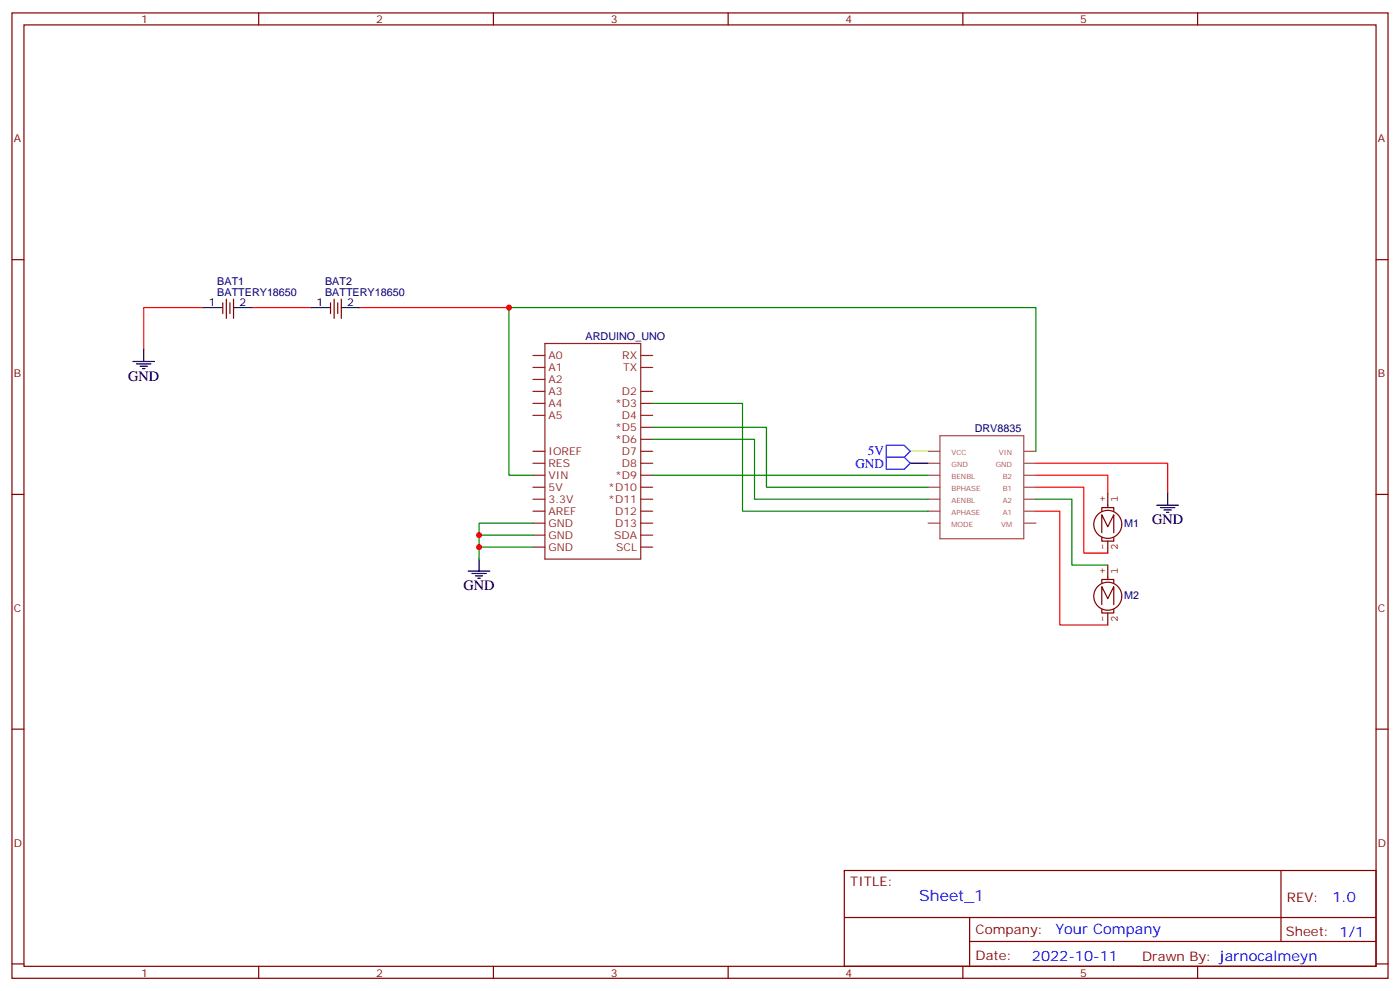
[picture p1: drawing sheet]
<svg xmlns="http://www.w3.org/2000/svg" width="412mm" height="292mm" viewBox="0 0 412 292" stroke-linecap="round" stroke-linejoin="round" font-family="sans-serif">
<g fill="none" stroke="#870000" stroke-width=".35">
<path d="M3.5 3.8h405.4v284.3h-405.4zM7.1 7.3h398.2v277.3h-398.2zM76.2 3.8v3.5M145.3 3.8v3.5M214.5 3.8v3.5M283.6 3.8v3.5M352.8 3.8v3.5M3.5 76.5h3.6M405.3 76.5h3.6M65.6 89.2v3.2M66.7 88.1v5.7M67.7 89.2v3.2"/>
<path d="M68.8 88.1v5.7M97.4 89.2v3.2M98.4 88.1v5.7M99.5 89.2v3.2M100.5 88.1v5.7M3.5 145.6h3.6M405.3 145.6h3.6M3.5 214.8h3.6M405.3 214.8h3.6M248.7 256.4h156.6v28.2h-156.6zM377.3 256.4v20.9M248.7 270.2h156.5"/>
<path d="M285.6 277.3h119.6M285.6 270.2v14.2M3.5 283.9h3.6M76.2 284.6v3.5M145.3 284.6v3.5M214.5 284.6v3.5M283.6 284.6v3.5M352.8 284.6v3.5M405.3 283.9h3.6"/>
</g>
<g fill="none" stroke="#8c2424" stroke-width=".35">
<path d="M157 104.7h3.5M157 108.2h3.5M157 115.3h3.5M157 118.8h3.5M157 111.8h3.5M160.5 101.2h28.2v63.5h-28.2zM188.7 104.7h3.6M188.7 108.2h3.6M188.7 115.3h3.6M188.7 118.8h3.6M157 122.3h3.5M157 132.9h3.5"/>
<path d="M157 136.5h3.5M157 140h3.5M188.7 122.3h3.6M188.7 125.9h3.6M188.7 129.4h3.6M188.7 132.9h3.6M188.7 136.5h3.6M188.7 140h3.6M157 143.5h3.5M157 147h3.5M157 150.6h3.5M157 154.1h3.5"/>
<path d="M157 157.6h3.5M188.7 143.5h3.6M188.7 147h3.6M188.7 150.6h3.6M188.7 154.1h3.6M188.7 157.6h3.6M157 161.1h3.5M188.7 161.1h3.6"/>
</g>
<path d="M268.1 132.9h5.3" fill="none" stroke="#cf0" stroke-width=".35"/>
<g fill="none" stroke="#000" stroke-width=".35">
<path d="M60 90.6h5.3M68.8 90.6h5.3M91.7 90.6h5.3M100.5 90.6h5.3M39.2 106.5h6.3M40.2 107.2h4.2M41.3 107.9h2.1M42 108.6h.7M42.3 102.9v3.6M268.1 136.5h5.3M340.8 148.8h6.3M341.8 149.5h4.3"/>
<path d="M342.9 150.2h2.1M343.6 150.9h.7M344 145.3v3.5M137.9 168.2h6.4M139 168.9h4.2M140.1 169.6h2.1M140.8 170.3h.7M141.1 164.7v3.5"/>
</g>
<path d="M261.1 134.7h5.2l1.8 1.8-1.8 1.7h-5.2zM261.1 131.2h5.2l1.8 1.7-1.8 1.8h-5.2z" fill="none" stroke="#00f" stroke-width=".35"/>
<path d="M60 90.6h-17.7v12.3M74.1 90.6h17.6M105.8 90.6h44.1M305.2 140h21.1v5.3M305.2 136.5h38.8v8.8M305.2 150.6h7v33.5h14.1M305.2 143.5h14.1v19.4h7" fill="none" stroke="#f00" stroke-width=".35"/>
<path d="M324.6 158.3v1.1h3.5v-1.1M324.6 150.6v-1.1h3.5v1.1M324.6 156.9v-5.3l1.7 3.6 1.8-3.6v5.3M326.3 145.3v4.2M326.3 159.4v3.5M330.4 154.4a4.1 4.1 0 0 0-5.9-3.7 4.1 4.1 0 0 0-.8 7 4.1 4.1 0 0 0 6.6-2.3l.1-.8M324.6 179.5v1.1h3.5v-1.1M324.6 171.7v-1h3.5v1M324.6 178.1v-5.3l1.7 3.5 1.8-3.5v5.3M326.3 166.4v4.3M330.4 175.6a4.1 4.1 0 0 0-5.9-3.7 4.1 4.1 0 0 0-.8 6.9 4.1 4.1 0 0 0 6.6-2.2l.1-.8M326.3 180.6v3.5" fill="none" stroke="#850000" stroke-width=".35"/>
<g fill="none" stroke="#a64a4a" stroke-width=".35">
<path d="M273.4 136.5h3.5M273.4 140h3.5M273.4 132.9h3.5M276.9 128.3h24.7v30.4h-24.7zM301.7 136.5h3.5M301.7 140h3.5M301.7 132.9h3.5M273.4 143.5h3.5M273.4 154.1h3.5M273.4 147h3.5M273.4 150.6h3.5M301.7 143.5h3.5"/>
<path d="M301.7 154.1h3.5M301.7 147h3.5M301.7 150.6h3.5"/>
</g>
<path d="M192.3 118.8h26.4v31.8h54.7M192.3 125.9h33.5v17.6h47.6M192.3 129.4h29.9v17.6h51.2M192.3 140h81.1M305.2 132.9v-42.3h-155.3v49.4h7.1M157 157.6h-15.9v3.5M157 154.1h-15.9v3.5M305.2 147h10.5v19.4h10.6M157 161.1h-15.9v3.6" fill="none" stroke="#008700" stroke-width=".35"/>
<g fill="#c00">
<circle cx="149.9" cy="90.6" r=".88"/>
<circle cx="141.1" cy="161.1" r=".88"/>
<circle cx="141.1" cy="157.6" r=".88"/>
</g>
<text font-size="4.6" fill="#00f" x="270.8" y="265.4">Sheet_1</text>
<g font-size="4.2">
<text x="37.7" y="112.1">GND</text>
<text x="339.4" y="154.4">GND</text>
<text x="136.5" y="173.8">GND</text>
</g>
<g font-size="4.2" fill="#00f">
<text x="392.5" y="265.7">1.0</text>
<text x="310.9" y="275.2">Your Company</text>
<text x="304" y="283">2022-10-11</text>
</g>
<g font-size="3.9" fill="#00f">
<text x="252" y="137.7">GND</text>
<text x="255.6" y="134.1">5V</text>
</g>
<g font-size="3.9" fill="#800">
<text x="250.5" y="261">TITLE:</text>
<text x="379.1" y="265.7">REV:</text>
<text x="287.4" y="275.2">Company:</text>
<text x="378.7" y="275.8">Sheet: 1/1</text>
<text x="287.4" y="282.9">Date:</text>
<text x="336.4" y="282.9">Drawn By: jarnocalmeyn</text>
</g>
<g font-size="3.2" fill="#800">
<text x="41.6" y="6.8">1</text>
<text x="110.8" y="6.8">2</text>
<text x="179.9" y="6.8">3</text>
<text x="249.1" y="6.8">4</text>
<text x="318.2" y="6.8">5</text>
<text x="4.1" y="41.9">A</text>
<text x="405.9" y="41.9">A</text>
<text x="4.1" y="111.1">B</text>
<text x="405.9" y="111.1">B</text>
<text x="4.1" y="180.2">C</text>
<text x="405.9" y="180.2">C</text>
<text x="4.1" y="249.3">D</text>
<text x="405.9" y="249.3">D</text>
<text x="41.6" y="287.6">1</text>
<text x="110.8" y="287.6">2</text>
<text x="179.9" y="287.6">3</text>
<text x="249.1" y="287.6">4</text>
<text x="318.2" y="287.6">5</text>
</g>
<g font-size="3.2" fill="#000080">
<text x="64" y="83.9">BAT1</text>
<text x="95.8" y="83.9">BAT2</text>
<text x="64" y="87.1">BATTERY18650</text>
<text x="95.8" y="87.1">BATTERY18650</text>
<text x="172.5" y="100.1">ARDUINO_UNO</text>
<text x="287.1" y="127.3">DRV8835</text>
<text x="331.2" y="155.2">M1</text>
<text x="331.2" y="176.4">M2</text>
</g>
<g font-size="3.2">
<text x="61.5" y="90.2">1</text>
<text x="70.6" y="90.2">2</text>
<text x="93.2" y="90.2">1</text>
<text x="102.3" y="90.2">2</text>
</g>
<g font-size="3.2" fill="#8d2323">
<text x="161.6" y="105.8">A0</text>
<text x="183.3" y="105.8">RX</text>
<text x="161.6" y="109.3">A1</text>
<text x="161.6" y="112.8">A2</text>
<text x="183.5" y="109.3">TX</text>
<text x="161.6" y="116.3">A3</text>
<text x="161.6" y="119.9">A4</text>
<text x="181.2" y="119.9">*D3</text>
<text x="183.2" y="116.3">D2</text>
<text x="161.6" y="123.4">A5</text>
<text x="183.2" y="123.4">D4</text>
<text x="181.2" y="126.9">*D5</text>
<text x="181.2" y="130.5">*D6</text>
<text x="161.6" y="137.5">RES</text>
<text x="161.6" y="134">IOREF</text>
<text x="183.2" y="134">D7</text>
<text x="183.2" y="137.5">D8</text>
<text x="161.6" y="141">VIN</text>
<text x="181.2" y="141">*D9</text>
<text x="161.6" y="144.6">5V</text>
<text x="161.6" y="148.1">3.3V</text>
<text x="179.2" y="144.6">*D10</text>
<text x="179.2" y="148.1">*D11</text>
<text x="161.6" y="151.6">AREF</text>
<text x="161.6" y="155.2">GND</text>
<text x="181.2" y="151.6">D12</text>
<text x="181.2" y="155.2">D13</text>
<text x="161.6" y="158.7">GND</text>
<text x="180.9" y="158.7">SDA</text>
<text x="161.6" y="162.2">GND</text>
<text x="181.5" y="162.2">SCL</text>
</g>
<g font-size="3.2" fill="#840000">
<text x="325.6" y="148" transform="rotate(-90 325.6 148)">+</text>
<text x="329.3" y="148" transform="rotate(-90 329.3 148)">1</text>
<text x="325.6" y="162.1" transform="rotate(-90 325.6 162.1)">-</text>
<text x="329.3" y="162.1" transform="rotate(-90 329.3 162.1)">2</text>
<text x="325.6" y="169.2" transform="rotate(-90 325.6 169.2)">+</text>
<text x="329.3" y="169.2" transform="rotate(-90 329.3 169.2)">1</text>
<text x="325.6" y="183.3" transform="rotate(-90 325.6 183.3)">-</text>
<text x="329.3" y="183.3" transform="rotate(-90 329.3 183.3)">2</text>
</g>
<g font-size="2.1" fill="#a54b4b">
<text x="280.3" y="137.5">GND</text>
<text x="280.3" y="134">VCC</text>
<text x="293.3" y="137.5">GND</text>
<text x="294.2" y="134">VIN</text>
<text x="280.3" y="141">BENBL</text>
<text x="295.4" y="141">B2</text>
<text x="280.3" y="144.6">BPHASE</text>
<text x="280.3" y="148.1">AENBL</text>
<text x="295.4" y="144.6">B1</text>
<text x="295.4" y="148.1">A2</text>
<text x="280.3" y="155.1">MODE</text>
<text x="280.3" y="151.6">APHASE</text>
<text x="294.9" y="155.1">VM</text>
<text x="295.4" y="151.6">A1</text>
</g>
</svg>
